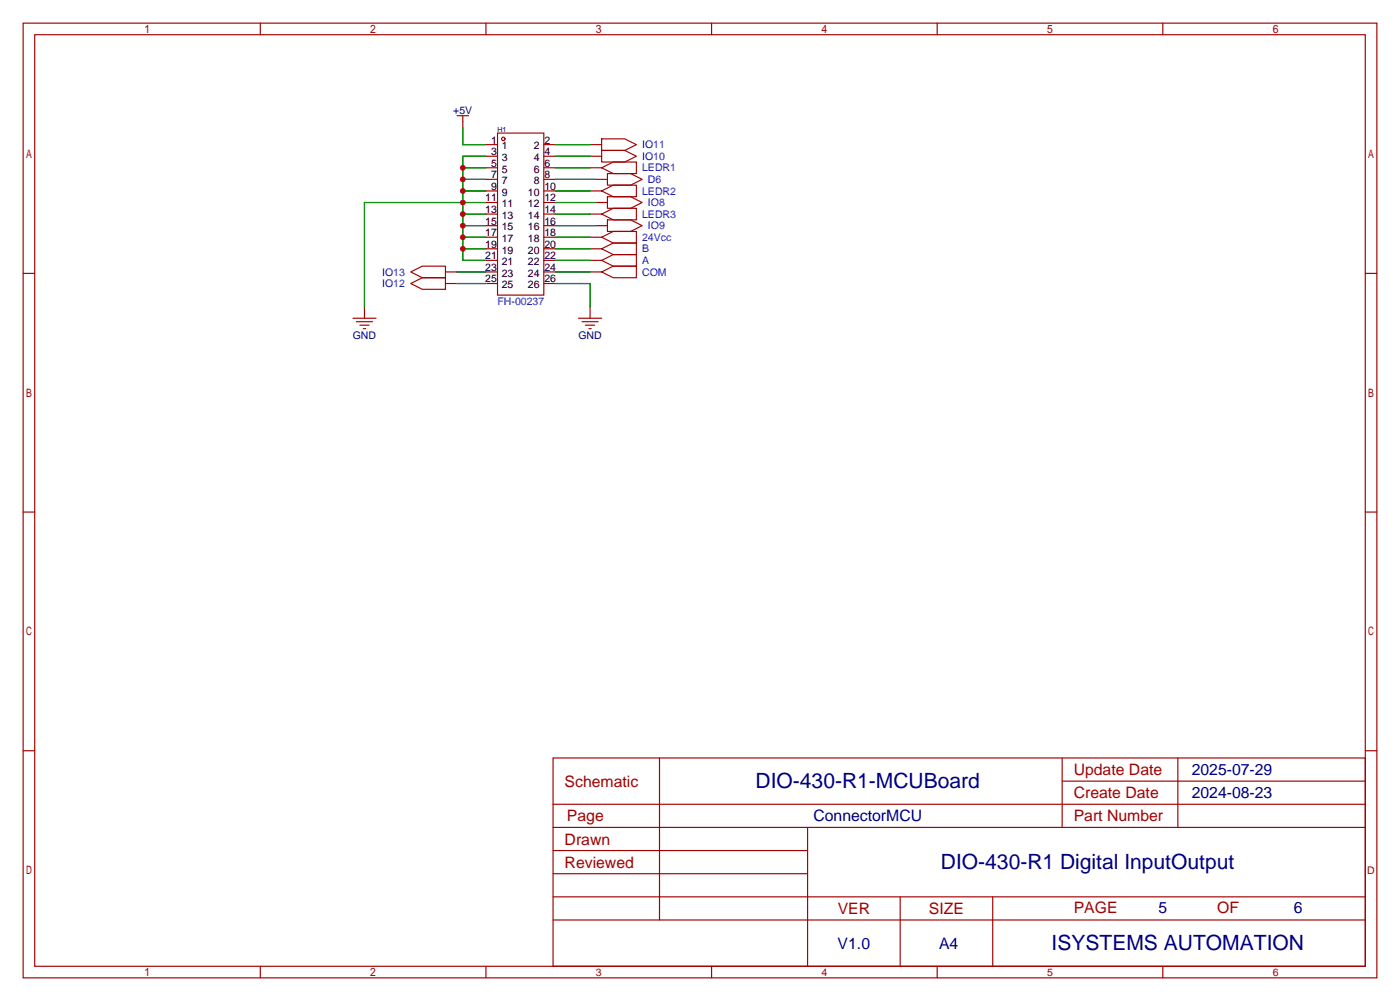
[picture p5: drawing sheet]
<svg xmlns="http://www.w3.org/2000/svg" width="307mm" height="220mm" viewBox="0 0 307 220" stroke-linecap="round" stroke-linejoin="round" font-family="sans-serif">
<g fill="none" stroke="#a10000" stroke-width=".25">
<path d="M5.1 5.1h297.2v209.5h-297.2zM7.6 7.6h292.1v204.5h-292.1zM57.1 5.1v2.5M106.7 5.1v2.5M156.2 5.1v2.5M205.7 5.1v2.5M255.3 5.1v2.5M100.3 25.4h2.6M101.6 25.4v2.5M106.7 31.8h2.5M106.7 34.3h2.5M106.7 36.8h2.5"/>
<path d="M106.7 39.4h2.5M109.2 29.2h10.2v35.6h-10.2zM119.4 31.8h2.5M119.4 34.3h2.5M119.4 36.8h2.5M119.4 39.4h2.5M129.5 31.8h2.6M129.5 34.3h2.6M129.5 36.8h2.6M130.8 39.4h2.5M132.1 33h5.1l2.5 1.3-2.5 1.3h-5.1zM132.1 30.5h5.1l2.5 1.3-2.5 1.2h-5.1z"/>
<path d="M132.1 36.8l2.5-1.2h5.1v2.5h-5.1zM133.3 38.1h5.1l2.6 1.3-2.6 1.2h-5.1zM90.2 59.7l2.5-1.3h5.1v2.6h-5.1zM97.8 59.7h2.5M106.7 52.1h2.5M106.7 59.7h2.5M106.7 54.6h2.5M106.7 57.1h2.5M106.7 41.9h2.5M106.7 44.4h2.5M106.7 49.5h2.5M106.7 47h2.5"/>
<path d="M119.4 52.1h2.5M119.4 59.7h2.5M119.4 54.6h2.5M119.4 57.1h2.5M119.4 41.9h2.5M119.4 44.4h2.5M119.4 49.5h2.5M119.4 47h2.5M129.5 52.1h2.6M129.5 59.7h2.6M129.5 54.6h2.6M129.5 57.1h2.6"/>
<path d="M129.5 41.9h2.6M129.5 47h2.6M130.8 44.4h2.5M130.8 49.5h2.5M132.1 52.1l2.5-1.3h5.1v2.5h-5.1zM132.1 59.7l2.5-1.3h5.1v2.6h-5.1zM132.1 54.6l2.5-1.3h5.1v2.6h-5.1zM132.1 57.1l2.5-1.2h5.1v2.5h-5.1zM132.1 41.9l2.5-1.3h5.1v2.6h-5.1zM132.1 47l2.5-1.3h5.1v2.6h-5.1zM133.3 43.2h5.1l2.6 1.2-2.6 1.3h-5.1zM133.3 48.3h5.1l2.6 1.2-2.6 1.3h-5.1z"/>
<path d="M5.1 60h2.5M77.5 69.8h5M78.2 70.6h3.6M79 71.4h2M79.8 72.1h.5M80 67.3v2.5M90.2 62.2l2.5-1.2h5.1v2.5h-5.1zM97.8 62.2h2.5M106.7 62.2h2.5M119.4 62.2h2.5M127 69.8h5.1M127.8 70.6h3.5"/>
<path d="M128.5 71.4h2.1M129.3 72.1h.5M129.5 67.3v2.5M299.7 60h2.6M5.1 112.4h2.5M299.7 112.4h2.6M5.1 164.8h2.5M121.4 166.4h178.3v45.7h-178.3zM121.4 176.5h178.3M144.8 166.4v35.5M233.2 166.4v15.2M233.2 171.4h66.5"/>
<path d="M258.6 166.4v15.2M299.7 164.8h2.6M121.4 186.7h55.9M121.4 181.6h178.3M121.4 196.8h178.3M121.4 191.8h55.9M177.3 181.6v30.5M197.6 196.8v15.3M217.9 196.8v15.3M57.1 212.1v2.5M106.7 212.1v2.5M121.4 201.9h178.3"/>
<path d="M156.2 212.1v2.5M205.7 212.1v2.5M255.3 212.1v2.5"/>
<circle cx="110.5" cy="30.5" r=".38"/>
</g>
<g fill="none" stroke="#008700" stroke-width=".25">
<path d="M101.6 27.9v3.9h5.1M101.6 39.4h5.1M101.6 36.8h5.1M106.7 34.3h-5.1v22.8h5.1M121.9 39.4h8.9M121.9 36.8h7.6M121.9 34.3h7.6M121.9 31.8h7.6M100.3 59.7h6.4M101.6 41.9h5.1M101.6 47h5.1M101.6 49.5h5.1"/>
<path d="M101.6 52.1h5.1M101.6 54.6h5.1M106.7 44.4h-26.7v22.9M121.9 44.4h8.9M121.9 41.9h7.6M121.9 47h7.6M121.9 49.5h8.9M121.9 52.1h7.6M121.9 54.6h7.6M121.9 57.1h7.6M121.9 59.7h7.6M100.3 62.2h6.4"/>
<path d="M121.9 62.2h7.6v5.1"/>
</g>
<g fill="#c00">
<circle cx="101.6" cy="44.4" r=".63"/>
<circle cx="101.6" cy="41.9" r=".63"/>
<circle cx="101.6" cy="39.4" r=".63"/>
<circle cx="101.6" cy="36.8" r=".63"/>
<circle cx="101.6" cy="47" r=".63"/>
<circle cx="101.6" cy="49.5" r=".63"/>
<circle cx="101.6" cy="52.1" r=".63"/>
<circle cx="101.6" cy="54.6" r=".63"/>
</g>
<g font-size="4.6" fill="#000080">
<text x="165.9" y="173.1">DIO-430-R1-MCUBoard</text>
<text x="206.5" y="190.8">DIO-430-R1 Digital InputOutput</text>
<text x="230.9" y="208.6">ISYSTEMS AUTOMATION</text>
</g>
<g font-size="3.5" fill="#a00000">
<text x="124" y="172.7">Schematic</text>
<text x="235.7" y="170.1">Update Date</text>
<text x="235.7" y="175.2">Create Date</text>
<text x="124" y="185.4">Drawn</text>
<text x="124.5" y="180.3">Page</text>
<text x="235.7" y="180.3">Part Number</text>
<text x="124" y="190.4">Reviewed</text>
<text x="183.9" y="200.6">VER</text>
<text x="203.9" y="200.6">SIZE</text>
<text x="235.7" y="200.3">PAGE</text>
<text x="267.2" y="200.3">OF</text>
</g>
<g font-size="3.5" fill="#000080">
<text x="261.6" y="170.1">2025-07-29</text>
<text x="261.6" y="175.2">2024-08-23</text>
<text x="178.6" y="180.3">ConnectorMCU</text>
<text x="254.3" y="200.3">5</text>
<text x="284" y="200.3">6</text>
<text x="183.9" y="208.2">V1.0</text>
<text x="206.2" y="208.2">A4</text>
</g>
<g font-size="2.3" fill="#000080">
<text x="99.5" y="24.9">+5V</text>
<text x="77.4" y="74.5">GND</text>
<text x="127" y="74.5">GND</text>
</g>
<g font-size="2.3">
<text x="107.8" y="31.5">1</text>
<text x="107.8" y="34.1">3</text>
<text x="110.2" y="32.8">1</text>
<text x="110.2" y="35.3">3</text>
<text x="117.2" y="35.3">4</text>
<text x="117.2" y="32.8">2</text>
<text x="119.5" y="34.1">4</text>
<text x="119.5" y="31.5">2</text>
<text x="107.8" y="36.6">5</text>
<text x="107.8" y="39.1">7</text>
<text x="107.8" y="41.7">9</text>
<text x="110.2" y="37.9">5</text>
<text x="110.2" y="40.4">7</text>
<text x="117.2" y="40.4">8</text>
<text x="117.2" y="37.9">6</text>
<text x="119.5" y="41.7">10</text>
<text x="119.5" y="39.1">8</text>
<text x="119.5" y="36.6">6</text>
<text x="106.5" y="44.2">11</text>
<text x="106.5" y="46.8">13</text>
<text x="110.2" y="43">9</text>
<text x="110.2" y="45.5">11</text>
<text x="115.9" y="45.5">12</text>
<text x="115.9" y="43">10</text>
<text x="119.5" y="46.8">14</text>
<text x="119.5" y="44.2">12</text>
<text x="106.5" y="49.3">15</text>
<text x="106.5" y="51.8">17</text>
<text x="110.2" y="48">13</text>
<text x="110.2" y="50.6">15</text>
<text x="110.2" y="53.1">17</text>
<text x="115.9" y="53.1">18</text>
<text x="115.9" y="50.6">16</text>
<text x="115.9" y="48">14</text>
<text x="119.5" y="51.8">18</text>
<text x="119.5" y="49.3">16</text>
<text x="106.5" y="54.4">19</text>
<text x="106.5" y="56.9">21</text>
<text x="106.5" y="59.5">23</text>
<text x="110.2" y="55.7">19</text>
<text x="110.2" y="58.2">21</text>
<text x="115.9" y="58.2">22</text>
<text x="115.9" y="55.7">20</text>
<text x="119.5" y="59.5">24</text>
<text x="119.5" y="56.9">22</text>
<text x="119.5" y="54.4">20</text>
<text x="106.5" y="62">25</text>
<text x="110.2" y="60.7">23</text>
<text x="110.2" y="63.3">25</text>
<text x="115.9" y="63.3">26</text>
<text x="115.9" y="60.7">24</text>
<text x="119.5" y="62">26</text>
</g>
<g font-size="2.3" fill="#00f">
<text x="141" y="35.1">IO10</text>
<text x="141" y="32.6">IO11</text>
<text x="141" y="37.6">LEDR1</text>
<text x="142.2" y="40.2">D6</text>
<text x="141" y="42.7">LEDR2</text>
<text x="141" y="47.8">LEDR3</text>
<text x="142.2" y="45.3">IO8</text>
<text x="141" y="52.9">24Vcc</text>
<text x="142.2" y="50.3">IO9</text>
<text x="141" y="55.4">B</text>
<text x="141" y="58">A</text>
<text x="83.9" y="63">IO12</text>
<text x="83.9" y="60.5">IO13</text>
<text x="141" y="60.5">COM</text>
<text x="109.2" y="66.8">FH-00237</text>
</g>
<g font-size="2.3" fill="#a00000">
<text x="300.2" y="191.8">D</text>
<text x="130.8" y="214.2">3</text>
<text x="180.3" y="214.2">4</text>
<text x="229.9" y="214.2">5</text>
<text x="279.4" y="214.2">6</text>
</g>
<text font-size="1.6" fill="#000080" x="109.2" y="28.9">H1</text>
</svg>
